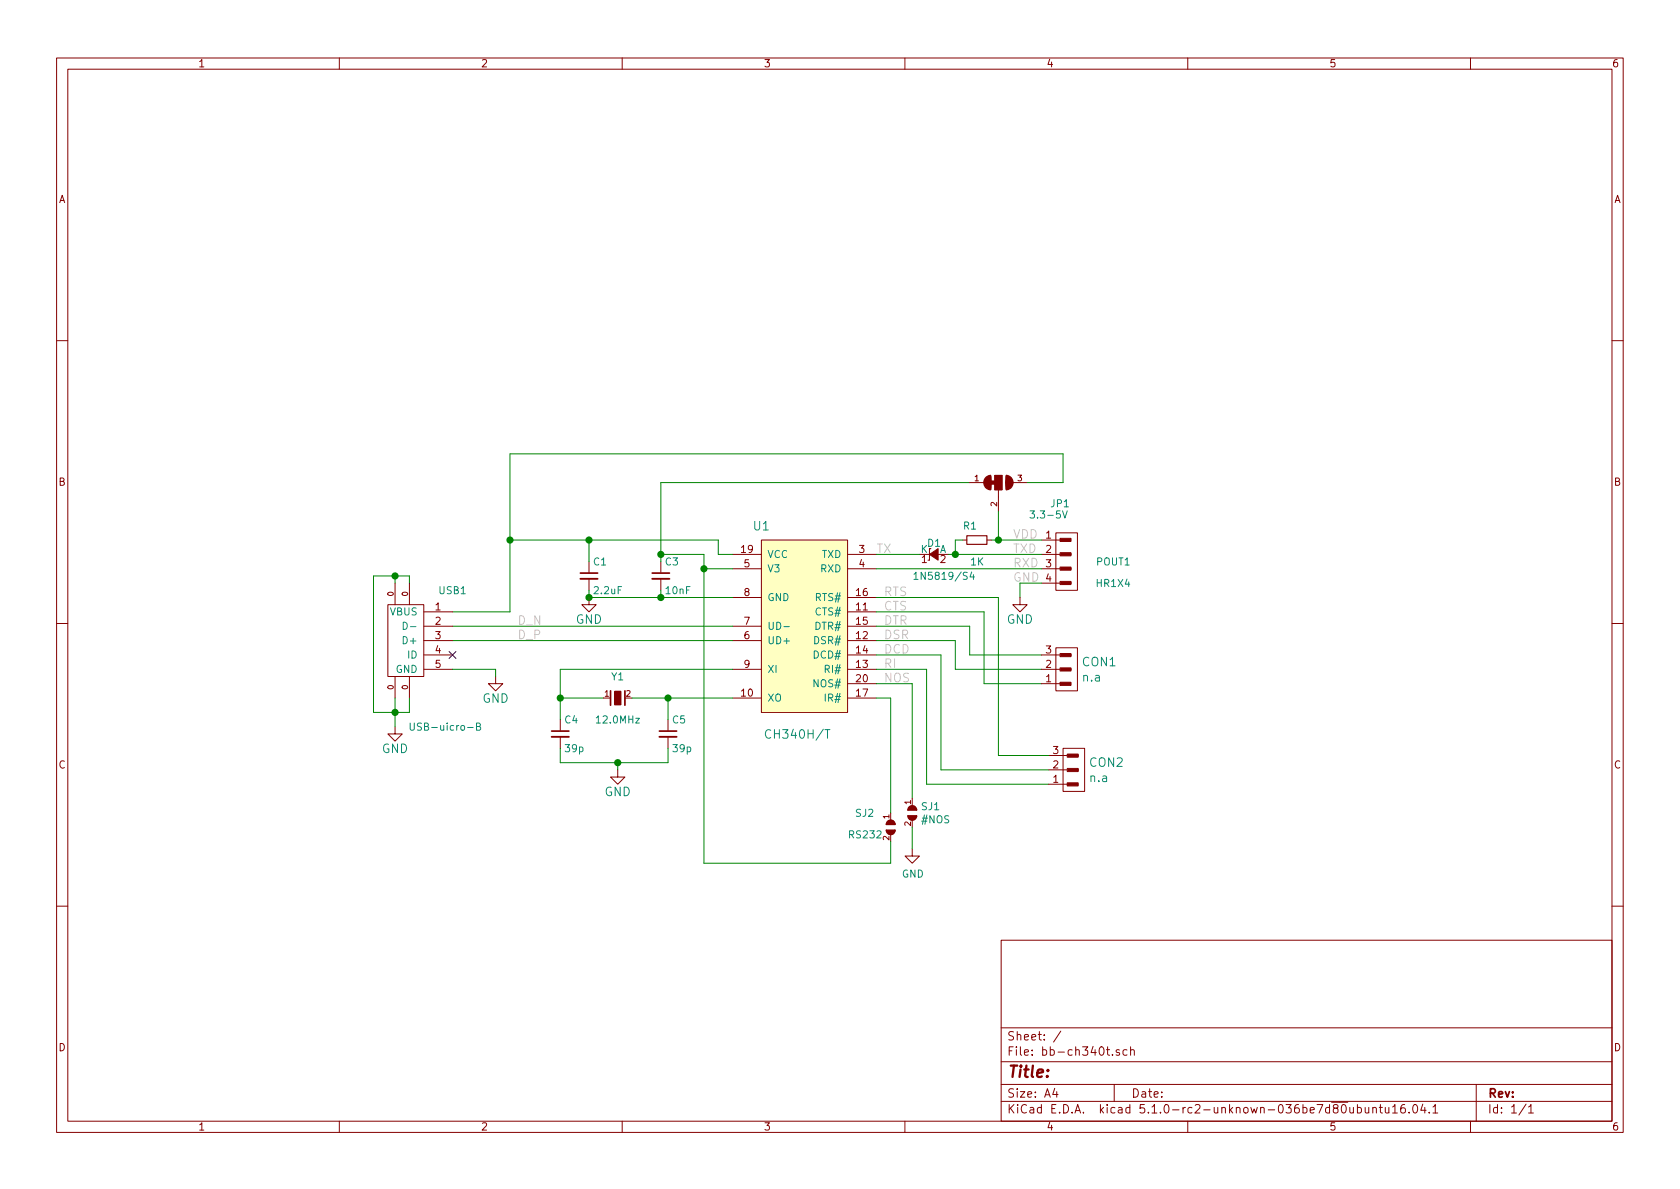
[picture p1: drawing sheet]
EESchema Schematic File Version 4
LIBS:bb-ch340t-cache
EELAYER 26 0
EELAYER END
$Descr A4 11693 8268
encoding utf-8
Sheet 1 1
Title ""
Date ""
Rev ""
Comp ""
Comment1 ""
Comment2 ""
Comment3 ""
Comment4 ""
$EndDescr
$Comp
L bb-ch340t:CH340T(SSOP20W) U1
U 1 1
P 5600 4350
F 0 "U1" H 5300 5050 60  0000 C CNN
F 1 "CH340H/T" H 5550 3600 60  0000 C CNN
F 2 "OLIMEX_IC-FP:SSOP-20W" H 5600 4350 60  0001 C CNN
F 3 "" H 5600 4350 60  0000 C CNN
	1    5600 4350
	1    0    0    -1  
$EndComp
Wire Wire Line
	3150 4350 5100 4350
Wire Wire Line
	3150 4450 5100 4450
$Comp
L bb-ch340t:GND #PWR02
U 1 1
P 3450 4700
F 0 "#PWR02" H 3450 4450 60  0001 C CNN
F 1 "GND" H 3450 4550 60  0000 C CNN
F 2 "" H 3450 4700 60  0000 C CNN
F 3 "" H 3450 4700 60  0000 C CNN
	1    3450 4700
	1    0    0    -1  
$EndComp
Wire Wire Line
	3550 3750 5000 3750
Wire Wire Line
	3150 4250 3550 4250
Connection ~ 3550 3750
$Comp
L bb-ch340t:C C3
U 1 1
P 4600 4000
F 0 "C3" H 4625 4100 50  0000 L CNN
F 1 "10nF" H 4625 3900 50  0000 L CNN
F 2 "OLIMEX_RLC-FP:C_0603_5MIL_DWS" H 4638 3850 30  0001 C CNN
F 3 "" H 4600 4000 60  0000 C CNN
	1    4600 4000
	1    0    0    -1  
$EndComp
$Comp
L bb-ch340t:C C1
U 1 1
P 4100 4000
F 0 "C1" H 4125 4100 50  0000 L CNN
F 1 "2.2uF" H 4125 3900 50  0000 L CNN
F 2 "OLIMEX_RLC-FP:C_0603_5MIL_DWS" H 4138 3850 30  0001 C CNN
F 3 "" H 4100 4000 60  0000 C CNN
	1    4100 4000
	1    0    0    -1  
$EndComp
Wire Wire Line
	4100 4150 5100 4150
Wire Wire Line
	4100 3750 4100 3900
Connection ~ 4100 3750
Connection ~ 4100 4150
Connection ~ 4600 4150
$Comp
L bb-ch340t:C C4
U 1 1
P 3900 5100
F 0 "C4" H 3925 5200 50  0000 L CNN
F 1 "39p" H 3925 5000 50  0000 L CNN
F 2 "OLIMEX_RLC-FP:C_0603_5MIL_DWS" H 3938 4950 30  0001 C CNN
F 3 "" H 3900 5100 60  0000 C CNN
	1    3900 5100
	1    0    0    -1  
$EndComp
$Comp
L bb-ch340t:C C5
U 1 1
P 4650 5100
F 0 "C5" H 4675 5200 50  0000 L CNN
F 1 "39p" H 4675 5000 50  0000 L CNN
F 2 "OLIMEX_RLC-FP:C_0603_5MIL_DWS" H 4688 4950 30  0001 C CNN
F 3 "" H 4650 5100 60  0000 C CNN
	1    4650 5100
	1    0    0    -1  
$EndComp
$Comp
L bb-ch340t:Crystal Y1
U 1 1
P 4300 4850
F 0 "Y1" H 4300 5000 50  0000 C CNN
F 1 "12.0MHz" H 4300 4700 50  0000 C CNN
F 2 "OLIMEX_Crystal-FP:Q_49U3HMS" H 4300 4850 60  0001 C CNN
F 3 "" H 4300 4850 60  0000 C CNN
	1    4300 4850
	1    0    0    -1  
$EndComp
Wire Wire Line
	5100 4650 3900 4650
Wire Wire Line
	3900 4650 3900 5000
Wire Wire Line
	3900 4850 4200 4850
Connection ~ 3900 4850
Wire Wire Line
	4400 4850 5100 4850
Wire Wire Line
	4650 4850 4650 5000
Connection ~ 4650 4850
Wire Wire Line
	3900 5200 3900 5300
Wire Wire Line
	3900 5300 4650 5300
Wire Wire Line
	4650 5200 4650 5300
Wire Wire Line
	4300 5300 4300 5350
Connection ~ 4300 5300
$Comp
L bb-ch340t:GND #PWR04
U 1 1
P 4300 5350
F 0 "#PWR04" H 4300 5100 60  0001 C CNN
F 1 "GND" H 4300 5200 60  0000 C CNN
F 2 "" H 4300 5350 60  0000 C CNN
F 3 "" H 4300 5350 60  0000 C CNN
	1    4300 5350
	1    0    0    -1  
$EndComp
$Comp
L bb-ch340t:CON4 POUT1
U 1 1
P 7350 3850
F 0 "POUT1" H 6950 3800 50  0000 C CNN
F 1 "HR1X4" H 6950 3650 50  0000 C CNN
F 2 "OLIMEX_Connectors-FP:HN1x4" H 7350 3850 60  0001 C CNN
F 3 "" H 7350 3850 60  0000 C CNN
	1    7350 3850
	-1   0    0    -1  
$EndComp
Wire Wire Line
	6100 3950 7250 3950
Wire Wire Line
	7100 4150 7100 4050
Wire Wire Line
	7100 4050 7250 4050
$Comp
L bb-ch340t:GND #PWR05
U 1 1
P 7100 4150
F 0 "#PWR05" H 7100 3900 60  0001 C CNN
F 1 "GND" H 7100 4000 60  0000 C CNN
F 2 "" H 7100 4150 60  0000 C CNN
F 3 "" H 7100 4150 60  0000 C CNN
	1    7100 4150
	1    0    0    -1  
$EndComp
Wire Wire Line
	6900 3750 7250 3750
Wire Wire Line
	4600 3350 6750 3350
Connection ~ 4600 3850
Wire Wire Line
	3550 3150 7400 3150
Wire Wire Line
	3550 3150 3550 4250
$Comp
L bb-ch340t:USB-MINI USB1
U 1 1
P 2850 4450
F 0 "USB1" H 2550 4800 50  0000 C CNN
F 1 "USB-uicro-B" H 2600 3850 50  0000 C CNN
F 2 "OLIMEX_Connectors-FP:USB-MICRO_MISB-SWMM-5B_LF" H 2850 4350 50  0001 C CNN
F 3 "" H 2850 4350 50  0000 C CNN
	1    2850 4450
	-1   0    0    -1  
$EndComp
Wire Wire Line
	3150 4650 3450 4650
Wire Wire Line
	3450 4650 3450 4700
$Comp
L bb-ch340t:GND #PWR01
U 1 1
P 2750 5050
F 0 "#PWR01" H 2750 4800 60  0001 C CNN
F 1 "GND" H 2750 4900 60  0000 C CNN
F 2 "" H 2750 5050 60  0000 C CNN
F 3 "" H 2750 5050 60  0000 C CNN
	1    2750 5050
	1    0    0    -1  
$EndComp
$Comp
L bb-ch340t:GND #PWR03
U 1 1
P 4100 4150
F 0 "#PWR03" H 4100 3900 60  0001 C CNN
F 1 "GND" H 4100 4000 60  0000 C CNN
F 2 "" H 4100 4150 60  0000 C CNN
F 3 "" H 4100 4150 60  0000 C CNN
	1    4100 4150
	1    0    0    -1  
$EndComp
Wire Wire Line
	4600 3350 4600 3900
$Comp
L bb-ch340t:SJ2W_Closed(1-2) JP1
U 1 1
P 6950 3350
F 0 "JP1" V 6800 2850 50  0000 L CNN
F 1 "3.3-5V" V 6750 3000 50  0000 C BNN
F 2 "OLIMEX_Jumpers-FP:SJ_2_SMALL_12_TIED" H 6950 3350 60  0001 C CNN
F 3 "" H 6950 3350 60  0000 C CNN
	1    6950 3350
	0    -1   -1   0   
$EndComp
Wire Wire Line
	7400 3150 7400 3350
Wire Wire Line
	7150 3350 7400 3350
$Comp
L bb-ch340t:R_Small R1
U 1 1
P 6800 3750
F 0 "R1" V 6700 3650 50  0000 L CNN
F 1 "1K" V 6950 3700 50  0000 L CNN
F 2 "OLIMEX_RLC-FP:R_0603_5MIL_DWS" H 6800 3750 60  0001 C CNN
F 3 "" H 6800 3750 60  0000 C CNN
	1    6800 3750
	0    1    1    0   
$EndComp
$Comp
L bb-ch340t:D_Schottky_Small D1
U 1 1
P 6500 3850
F 0 "D1" H 6450 3930 50  0000 L CNN
F 1 "1N5819/S4" H 6350 3700 50  0000 L CNN
F 2 "OLIMEX_Diodes-FP:SOD-123_KA" V 6500 3850 60  0001 C CNN
F 3 "" V 6500 3850 60  0000 C CNN
	1    6500 3850
	1    0    0    -1  
$EndComp
Wire Wire Line
	6100 3850 6400 3850
Wire Wire Line
	6600 3850 7250 3850
Connection ~ 6950 3750
Wire Wire Line
	6700 3750 6650 3750
Wire Wire Line
	6650 3750 6650 3850
Connection ~ 6650 3850
Text Label 7050 3750 0    60   ~ 0
VDD
Text Label 7050 3850 0    60   ~ 0
TXD
Text Label 7050 3950 0    60   ~ 0
RXD
Text Label 7050 4050 0    60   ~ 0
GND
Wire Wire Line
	4600 3850 4900 3850
Wire Wire Line
	5000 3750 5000 3850
Wire Wire Line
	5000 3850 5100 3850
Wire Wire Line
	6950 3550 6950 3750
Wire Wire Line
	4600 4100 4600 4150
Wire Wire Line
	4100 4100 4100 4150
Wire Wire Line
	2750 4850 2750 5050
Wire Wire Line
	2600 4950 2850 4950
Wire Wire Line
	2850 4950 2850 4850
Wire Wire Line
	2750 4050 2750 4000
Wire Wire Line
	2600 4000 2850 4000
Wire Wire Line
	2850 4000 2850 4050
Wire Wire Line
	2600 4000 2600 4950
Connection ~ 2750 4950
Connection ~ 2750 4000
Wire Wire Line
	6100 4150 6950 4150
Wire Wire Line
	6950 4150 6950 5250
Wire Wire Line
	6100 4250 6850 4250
Wire Wire Line
	6100 4350 6750 4350
Wire Wire Line
	6100 4450 6650 4450
Text Label 6150 4150 0    60   ~ 0
RTS
Text Label 6150 4250 0    60   ~ 0
CTS
Text Label 6150 4350 0    60   ~ 0
DTR
Text Label 6150 4450 0    60   ~ 0
DSR
Text Label 6100 3850 0    60   ~ 0
TX
Wire Wire Line
	6100 4550 6550 4550
Wire Wire Line
	6550 4550 6550 5350
Wire Wire Line
	6550 5350 7300 5350
Wire Wire Line
	6100 4650 6450 4650
Wire Wire Line
	6450 4650 6450 5450
Wire Wire Line
	6450 5450 7300 5450
Wire Wire Line
	6350 5550 6350 4750
Wire Wire Line
	6350 4750 6100 4750
Text Label 6150 4550 0    60   ~ 0
DCD
Text Label 6150 4650 0    60   ~ 0
RI
Text Label 6150 4750 0    60   ~ 0
NOS
Wire Wire Line
	6750 4350 6750 4550
Wire Wire Line
	6750 4550 7250 4550
Wire Wire Line
	6650 4450 6650 4650
Wire Wire Line
	6650 4650 7250 4650
Wire Wire Line
	6850 4250 6850 4750
Wire Wire Line
	6850 4750 7250 4750
$Comp
L bb-ch340t:SJ SJ1
U 1 1
P 6350 5650
F 0 "SJ1" V 6304 5709 50  0000 L CNN
F 1 "#NOS" V 6395 5709 50  0000 L CNN
F 2 "OLIMEX_Jumpers-FP:SJ" H 6358 5712 20  0001 C CNN
F 3 "" H 6350 5650 60  0000 C CNN
	1    6350 5650
	0    1    1    0   
$EndComp
Wire Wire Line
	6350 5750 6350 5900
$Comp
L bb-ch340t:GND #PWR06
U 1 1
P 6350 5900
F 0 "#PWR06" H 6350 5650 50  0001 C CNN
F 1 "GND" H 6355 5727 50  0000 C CNN
F 2 "" H 6350 5900 60  0000 C CNN
F 3 "" H 6350 5900 60  0000 C CNN
	1    6350 5900
	1    0    0    -1  
$EndComp
Text Label 3600 4350 0    60   ~ 0
D_N
Text Label 3600 4450 0    60   ~ 0
D_P
NoConn ~ 3150 4550
$Comp
L bb-ch340t:CON3 CON2
U 1 1
P 7400 5350
F 0 "CON2" H 7222 5302 60  0000 R CNN
F 1 "n.a" H 7222 5408 60  0000 R CNN
F 2 "OLIMEX_Connectors-FP:HN1x3" H 7325 5400 60  0001 C CNN
F 3 "" H 7325 5400 60  0000 C CNN
	1    7400 5350
	-1   0    0    1   
$EndComp
$Comp
L bb-ch340t:CON3 CON1
U 1 1
P 7350 4650
F 0 "CON1" H 7172 4602 60  0000 R CNN
F 1 "n.a" H 7172 4708 60  0000 R CNN
F 2 "OLIMEX_Connectors-FP:HN1x3" H 7275 4700 60  0001 C CNN
F 3 "" H 7275 4700 60  0000 C CNN
	1    7350 4650
	-1   0    0    1   
$EndComp
Wire Wire Line
	6950 5250 7300 5250
Wire Wire Line
	6200 5650 6200 4850
$Comp
L bb-ch340t:SJ SJ2
U 1 1
P 6200 5750
F 0 "SJ2" V 6100 5500 50  0000 L CNN
F 1 "RS232" V 6250 5450 50  0000 L CNN
F 2 "OLIMEX_Jumpers-FP:SJ" H 6208 5812 20  0001 C CNN
F 3 "" H 6200 5750 60  0000 C CNN
	1    6200 5750
	0    1    1    0   
$EndComp
Wire Wire Line
	6200 5850 6200 6000
Wire Wire Line
	6100 4850 6200 4850
Wire Wire Line
	4900 3850 4900 6000
Wire Wire Line
	4900 3950 5100 3950
Wire Wire Line
	4900 6000 6200 6000
Connection ~ 4900 3950
$EndSCHEMATC
